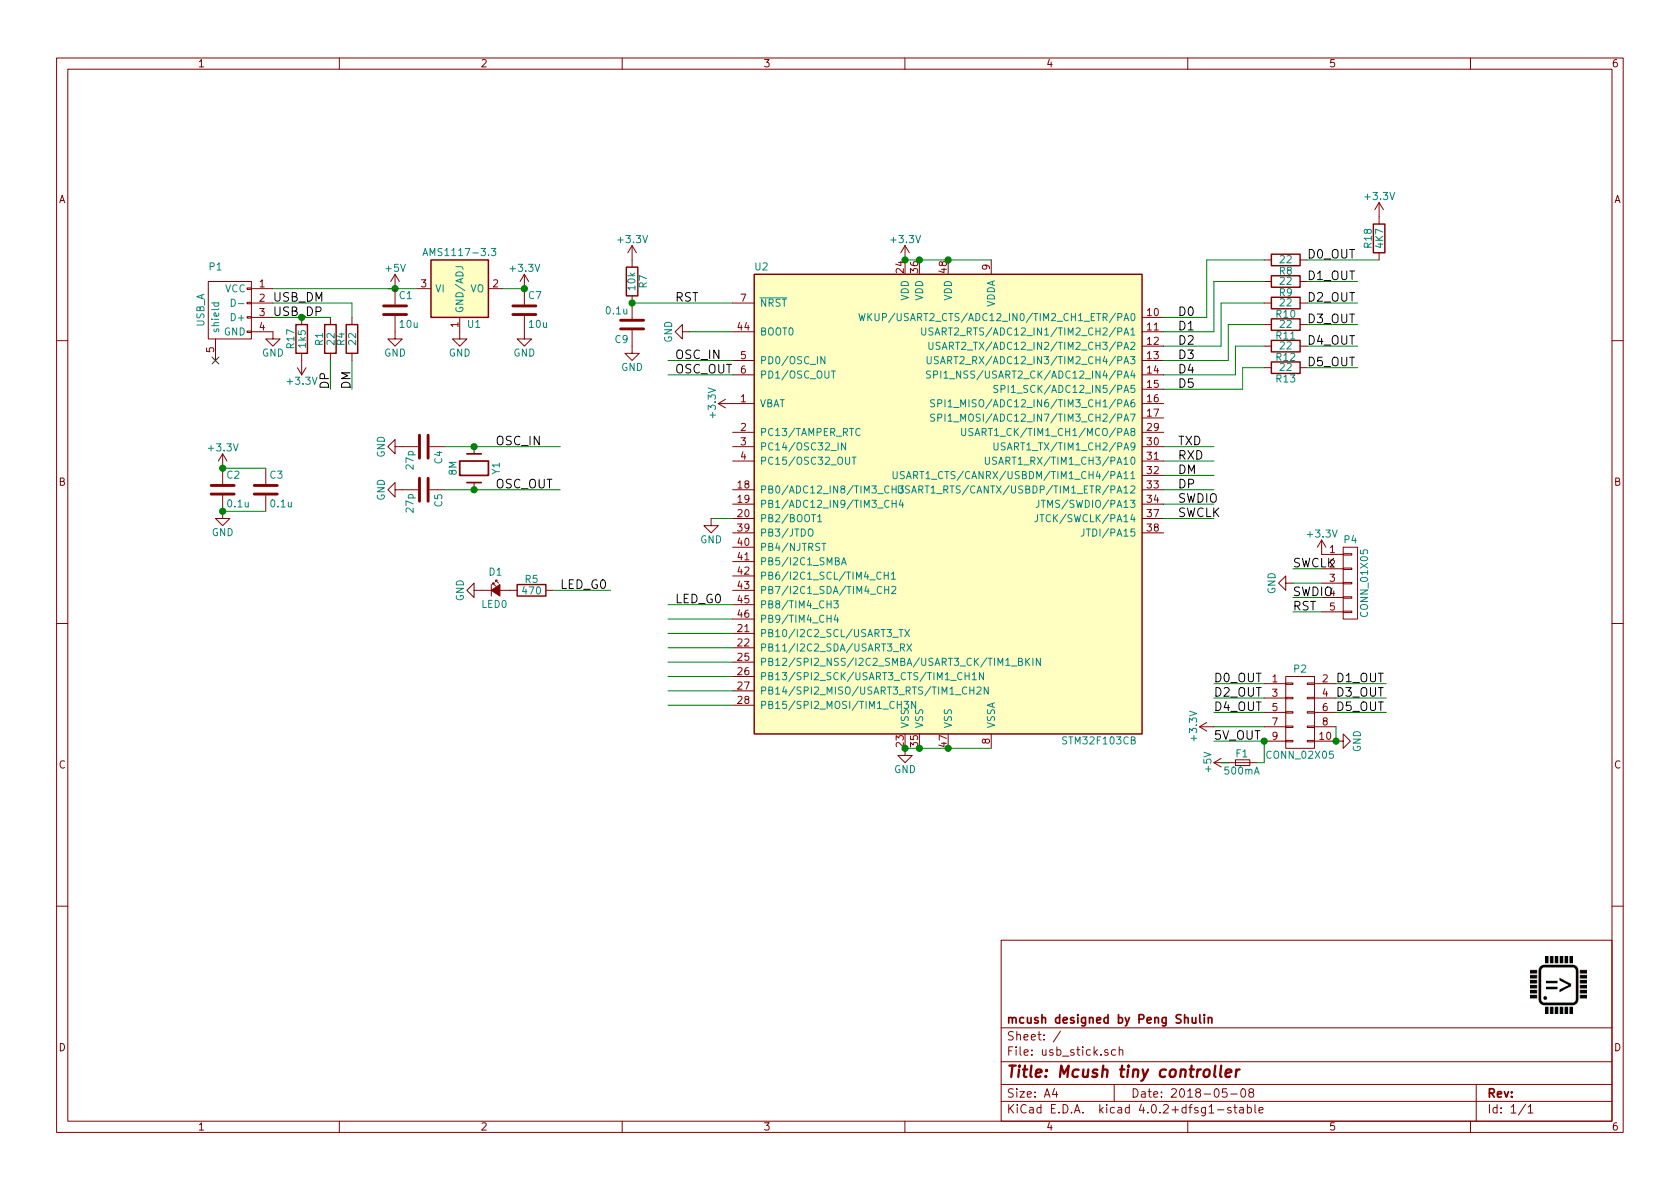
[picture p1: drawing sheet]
EESchema Schematic File Version 4
LIBS:usb_stick-cache
EELAYER 26 0
EELAYER END
$Descr A4 11693 8268
encoding utf-8
Sheet 1 1
Title "Mcush tiny controller"
Date "2018-05-08"
Rev ""
Comp "mcush designed by Peng Shulin"
Comment1 ""
Comment2 ""
Comment3 ""
Comment4 ""
$EndDescr
$Comp
L usb_stick-rescue:STM32F103CB U2
U 1 1
P 6600 3500
F 0 "U2" H 5300 5150 50  0000 C CNN
F 1 "STM32F103CB" H 7650 1850 50  0000 C CNN
F 2 "Housings_QFP:LQFP-48_7x7mm_Pitch0.5mm" H 6600 3500 50  0001 C CNN
F 3 "" H 6600 3500 50  0000 C CNN
	1    6600 3500
	1    0    0    -1  
$EndComp
$Comp
L usb_stick-rescue:CONN_02X05 P2
U 1 1
P 9050 4950
F 0 "P2" H 9050 5250 50  0000 C CNN
F 1 "CONN_02X05" H 9050 4650 50  0000 C CNN
F 2 "footprints:IDC10-E-short" H 9050 3750 50  0001 C CNN
F 3 "" H 9050 3750 50  0000 C CNN
	1    9050 4950
	1    0    0    -1  
$EndComp
$Comp
L usb_stick-rescue:C C4
U 1 1
P 2950 3100
F 0 "C4" H 2975 3200 50  0000 L CNN
F 1 "27p" H 2975 3000 50  0000 L CNN
F 2 "Capacitors_SMD:C_0603" H 2988 2950 50  0001 C CNN
F 3 "" H 2950 3100 50  0000 C CNN
	1    2950 3100
	0    1    1    0   
$EndComp
$Comp
L usb_stick-rescue:C C5
U 1 1
P 2950 3400
F 0 "C5" H 2975 3500 50  0000 L CNN
F 1 "27p" H 2975 3300 50  0000 L CNN
F 2 "Capacitors_SMD:C_0603" H 2988 3250 50  0001 C CNN
F 3 "" H 2950 3400 50  0000 C CNN
	1    2950 3400
	0    1    1    0   
$EndComp
$Comp
L usb_stick-rescue:Crystal Y1
U 1 1
P 3300 3250
F 0 "Y1" H 3300 3400 50  0000 C CNN
F 1 "8M" H 3300 3100 50  0000 C CNN
F 2 "Crystals:Crystal_HC49-U_Vertical" H 3300 3250 50  0001 C CNN
F 3 "" H 3300 3250 50  0000 C CNN
	1    3300 3250
	0    1    1    0   
$EndComp
$Comp
L usb_stick-rescue:F_Small F1
U 1 1
P 8650 5300
F 0 "F1" H 8610 5360 50  0000 L CNN
F 1 "500mA" H 8530 5240 50  0000 L CNN
F 2 "Resistors_SMD:R_1210_HandSoldering" H 8650 5300 50  0001 C CNN
F 3 "" H 8650 5300 50  0000 C CNN
	1    8650 5300
	-1   0    0    -1  
$EndComp
$Comp
L usb_stick-rescue:R R7
U 1 1
P 4400 1950
F 0 "R7" V 4480 1950 50  0000 C CNN
F 1 "10k" V 4400 1950 50  0000 C CNN
F 2 "Resistors_SMD:R_0603" V 4330 1950 50  0001 C CNN
F 3 "" H 4400 1950 50  0000 C CNN
	1    4400 1950
	1    0    0    -1  
$EndComp
$Comp
L usb_stick-rescue:AP1117D33 U1
U 1 1
P 3200 2000
F 0 "U1" H 3300 1750 50  0000 C CNN
F 1 "AMS1117-3.3" H 3200 2250 50  0000 C CNN
F 2 "TO_SOT_Packages_SMD:SOT89-3_Housing" H 3200 2000 50  0001 C CNN
F 3 "" H 3200 2000 50  0000 C CNN
	1    3200 2000
	1    0    0    -1  
$EndComp
$Comp
L power:GND #PWR01
U 1 1
P 2800 3400
F 0 "#PWR01" H 2800 3150 50  0001 C CNN
F 1 "GND" H 2800 3250 50  0000 C CNN
F 2 "" H 2800 3400 50  0000 C CNN
F 3 "" H 2800 3400 50  0000 C CNN
	1    2800 3400
	0    1    1    0   
$EndComp
$Comp
L power:GND #PWR02
U 1 1
P 2800 3100
F 0 "#PWR02" H 2800 2850 50  0001 C CNN
F 1 "GND" H 2800 2950 50  0000 C CNN
F 2 "" H 2800 3100 50  0000 C CNN
F 3 "" H 2800 3100 50  0000 C CNN
	1    2800 3100
	0    1    1    0   
$EndComp
$Comp
L usb_stick-rescue:C C9
U 1 1
P 4400 2250
F 0 "C9" H 4425 2350 50  0000 L CNN
F 1 "0.1u" H 4425 2150 50  0000 L CNN
F 2 "Capacitors_SMD:C_0603" H 4438 2100 50  0001 C CNN
F 3 "" H 4400 2250 50  0000 C CNN
	1    4400 2250
	-1   0    0    1   
$EndComp
$Comp
L power:GND #PWR03
U 1 1
P 4400 2400
F 0 "#PWR03" H 4400 2150 50  0001 C CNN
F 1 "GND" H 4400 2250 50  0000 C CNN
F 2 "" H 4400 2400 50  0000 C CNN
F 3 "" H 4400 2400 50  0000 C CNN
	1    4400 2400
	1    0    0    -1  
$EndComp
$Comp
L power:+3.3V #PWR04
U 1 1
P 6300 1800
F 0 "#PWR04" H 6300 1650 50  0001 C CNN
F 1 "+3.3V" H 6300 1940 50  0000 C CNN
F 2 "" H 6300 1800 50  0000 C CNN
F 3 "" H 6300 1800 50  0000 C CNN
	1    6300 1800
	1    0    0    -1  
$EndComp
$Comp
L power:+3.3V #PWR05
U 1 1
P 4400 1800
F 0 "#PWR05" H 4400 1650 50  0001 C CNN
F 1 "+3.3V" H 4400 1940 50  0000 C CNN
F 2 "" H 4400 1800 50  0000 C CNN
F 3 "" H 4400 1800 50  0000 C CNN
	1    4400 1800
	1    0    0    -1  
$EndComp
$Comp
L power:+3.3V #PWR06
U 1 1
P 3650 2000
F 0 "#PWR06" H 3650 1850 50  0001 C CNN
F 1 "+3.3V" H 3650 2140 50  0000 C CNN
F 2 "" H 3650 2000 50  0000 C CNN
F 3 "" H 3650 2000 50  0000 C CNN
	1    3650 2000
	1    0    0    -1  
$EndComp
$Comp
L power:GND #PWR07
U 1 1
P 3200 2300
F 0 "#PWR07" H 3200 2050 50  0001 C CNN
F 1 "GND" H 3200 2150 50  0000 C CNN
F 2 "" H 3200 2300 50  0000 C CNN
F 3 "" H 3200 2300 50  0000 C CNN
	1    3200 2300
	1    0    0    -1  
$EndComp
$Comp
L power:+5V #PWR08
U 1 1
P 2750 2000
F 0 "#PWR08" H 2750 1850 50  0001 C CNN
F 1 "+5V" H 2750 2140 50  0000 C CNN
F 2 "" H 2750 2000 50  0000 C CNN
F 3 "" H 2750 2000 50  0000 C CNN
	1    2750 2000
	1    0    0    -1  
$EndComp
$Comp
L power:GND #PWR09
U 1 1
P 1900 2300
F 0 "#PWR09" H 1900 2050 50  0001 C CNN
F 1 "GND" H 1900 2150 50  0000 C CNN
F 2 "" H 1900 2300 50  0000 C CNN
F 3 "" H 1900 2300 50  0000 C CNN
	1    1900 2300
	1    0    0    -1  
$EndComp
Text Label 2450 2700 1    60   ~ 0
DM
Text Label 2300 2700 1    60   ~ 0
DP
$Comp
L usb_stick-rescue:C C7
U 1 1
P 3650 2150
F 0 "C7" H 3675 2250 50  0000 L CNN
F 1 "10u" H 3675 2050 50  0000 L CNN
F 2 "Capacitors_SMD:C_1206" H 3688 2000 50  0001 C CNN
F 3 "" H 3650 2150 50  0000 C CNN
	1    3650 2150
	1    0    0    -1  
$EndComp
$Comp
L power:GND #PWR010
U 1 1
P 3650 2300
F 0 "#PWR010" H 3650 2050 50  0001 C CNN
F 1 "GND" H 3650 2150 50  0000 C CNN
F 2 "" H 3650 2300 50  0000 C CNN
F 3 "" H 3650 2300 50  0000 C CNN
	1    3650 2300
	1    0    0    -1  
$EndComp
$Comp
L power:GND #PWR011
U 1 1
P 2750 2300
F 0 "#PWR011" H 2750 2050 50  0001 C CNN
F 1 "GND" H 2750 2150 50  0000 C CNN
F 2 "" H 2750 2300 50  0000 C CNN
F 3 "" H 2750 2300 50  0000 C CNN
	1    2750 2300
	1    0    0    -1  
$EndComp
$Comp
L power:+5V #PWR012
U 1 1
P 8550 5300
F 0 "#PWR012" H 8550 5150 50  0001 C CNN
F 1 "+5V" H 8550 5440 50  0000 C CNN
F 2 "" H 8550 5300 50  0000 C CNN
F 3 "" H 8550 5300 50  0000 C CNN
	1    8550 5300
	0    -1   -1   0   
$EndComp
Text Label 4700 2500 0    60   ~ 0
OSC_IN
Text Label 4700 2600 0    60   ~ 0
OSC_OUT
Text Label 3450 3100 0    60   ~ 0
OSC_IN
Text Label 3450 3400 0    60   ~ 0
OSC_OUT
$Comp
L power:+3.3V #PWR013
U 1 1
P 5100 2800
F 0 "#PWR013" H 5100 2650 50  0001 C CNN
F 1 "+3.3V" H 5100 2940 50  0000 C CNN
F 2 "" H 5100 2800 50  0000 C CNN
F 3 "" H 5100 2800 50  0000 C CNN
	1    5100 2800
	0    -1   -1   0   
$EndComp
$Comp
L power:GND #PWR014
U 1 1
P 6300 5200
F 0 "#PWR014" H 6300 4950 50  0001 C CNN
F 1 "GND" H 6300 5050 50  0000 C CNN
F 2 "" H 6300 5200 50  0000 C CNN
F 3 "" H 6300 5200 50  0000 C CNN
	1    6300 5200
	1    0    0    -1  
$EndComp
$Comp
L usb_stick-rescue:R R5
U 1 1
P 3700 4100
F 0 "R5" V 3780 4100 50  0000 C CNN
F 1 "470" V 3700 4100 50  0000 C CNN
F 2 "Resistors_SMD:R_0603" V 3630 4100 50  0001 C CNN
F 3 "" H 3700 4100 50  0000 C CNN
	1    3700 4100
	0    -1   -1   0   
$EndComp
$Comp
L power:GND #PWR015
U 1 1
P 4800 2300
F 0 "#PWR015" H 4800 2050 50  0001 C CNN
F 1 "GND" H 4800 2150 50  0000 C CNN
F 2 "" H 4800 2300 50  0000 C CNN
F 3 "" H 4800 2300 50  0000 C CNN
	1    4800 2300
	0    1    1    0   
$EndComp
Text Label 8200 2200 0    60   ~ 0
D0
Text Label 8200 2300 0    60   ~ 0
D1
Text Label 8200 2400 0    60   ~ 0
D2
Text Label 8200 2500 0    60   ~ 0
D3
Text Label 8200 2600 0    60   ~ 0
D4
Text Label 8200 2700 0    60   ~ 0
D5
Text Label 8200 3500 0    60   ~ 0
SWDIO
Text Label 8200 3600 0    60   ~ 0
SWCLK
Text Label 8200 3300 0    60   ~ 0
DM
Text Label 8200 3400 0    60   ~ 0
DP
$Comp
L usb_stick-rescue:R R4
U 1 1
P 2450 2350
F 0 "R4" V 2530 2350 50  0000 C CNN
F 1 "22" V 2450 2350 50  0000 C CNN
F 2 "Resistors_SMD:R_0603" V 2380 2350 50  0001 C CNN
F 3 "" H 2450 2350 50  0000 C CNN
	1    2450 2350
	-1   0    0    1   
$EndComp
$Comp
L usb_stick-rescue:R R1
U 1 1
P 2300 2350
F 0 "R1" V 2380 2350 50  0000 C CNN
F 1 "22" V 2300 2350 50  0000 C CNN
F 2 "Resistors_SMD:R_0603" V 2230 2350 50  0001 C CNN
F 3 "" H 2300 2350 50  0000 C CNN
	1    2300 2350
	-1   0    0    1   
$EndComp
$Comp
L usb_stick-rescue:R R8
U 1 1
P 8950 1800
F 0 "R8" V 9030 1800 50  0000 C CNN
F 1 "22" V 8950 1800 50  0000 C CNN
F 2 "Resistors_SMD:R_0603" V 8880 1800 50  0001 C CNN
F 3 "" H 8950 1800 50  0000 C CNN
	1    8950 1800
	0    1    1    0   
$EndComp
$Comp
L usb_stick-rescue:R R9
U 1 1
P 8950 1950
F 0 "R9" V 9030 1950 50  0000 C CNN
F 1 "22" V 8950 1950 50  0000 C CNN
F 2 "Resistors_SMD:R_0603" V 8880 1950 50  0001 C CNN
F 3 "" H 8950 1950 50  0000 C CNN
	1    8950 1950
	0    1    1    0   
$EndComp
$Comp
L usb_stick-rescue:R R10
U 1 1
P 8950 2100
F 0 "R10" V 9030 2100 50  0000 C CNN
F 1 "22" V 8950 2100 50  0000 C CNN
F 2 "Resistors_SMD:R_0603" V 8880 2100 50  0001 C CNN
F 3 "" H 8950 2100 50  0000 C CNN
	1    8950 2100
	0    1    1    0   
$EndComp
$Comp
L usb_stick-rescue:R R11
U 1 1
P 8950 2250
F 0 "R11" V 9030 2250 50  0000 C CNN
F 1 "22" V 8950 2250 50  0000 C CNN
F 2 "Resistors_SMD:R_0603" V 8880 2250 50  0001 C CNN
F 3 "" H 8950 2250 50  0000 C CNN
	1    8950 2250
	0    1    1    0   
$EndComp
$Comp
L usb_stick-rescue:R R12
U 1 1
P 8950 2400
F 0 "R12" V 9030 2400 50  0000 C CNN
F 1 "22" V 8950 2400 50  0000 C CNN
F 2 "Resistors_SMD:R_0603" V 8880 2400 50  0001 C CNN
F 3 "" H 8950 2400 50  0000 C CNN
	1    8950 2400
	0    1    1    0   
$EndComp
$Comp
L usb_stick-rescue:R R13
U 1 1
P 8950 2550
F 0 "R13" V 9030 2550 50  0000 C CNN
F 1 "22" V 8950 2550 50  0000 C CNN
F 2 "Resistors_SMD:R_0603" V 8880 2550 50  0001 C CNN
F 3 "" H 8950 2550 50  0000 C CNN
	1    8950 2550
	0    1    1    0   
$EndComp
Wire Wire Line
	4400 2100 5100 2100
Wire Wire Line
	3500 2000 3650 2000
Wire Wire Line
	1900 2000 2750 2000
Wire Wire Line
	1900 2100 2450 2100
Wire Wire Line
	1900 2200 2100 2200
Connection ~ 3650 2000
Connection ~ 2750 2000
Wire Wire Line
	2750 2000 2700 2000
Wire Wire Line
	3100 3100 3300 3100
Wire Wire Line
	3100 3400 3300 3400
Connection ~ 3300 3100
Connection ~ 3300 3400
Wire Wire Line
	4650 2500 5100 2500
Wire Wire Line
	4650 2600 5100 2600
Wire Wire Line
	6300 5200 6400 5200
Connection ~ 6300 5200
Connection ~ 6400 5200
Connection ~ 6600 5200
Connection ~ 6300 1800
Connection ~ 6400 1800
Connection ~ 6600 1800
Wire Wire Line
	6300 1800 6400 1800
Wire Wire Line
	8100 2300 8450 2300
Wire Wire Line
	8100 2400 8500 2400
Wire Wire Line
	8100 3500 8450 3500
Wire Wire Line
	8100 3600 8450 3600
Wire Wire Line
	8500 2100 8800 2100
Wire Wire Line
	8450 1950 8800 1950
Wire Wire Line
	9100 1800 9600 1800
Wire Wire Line
	9100 1950 9450 1950
Wire Wire Line
	9100 2100 9450 2100
Wire Wire Line
	9100 2250 9450 2250
Wire Wire Line
	9100 2400 9450 2400
Wire Wire Line
	9100 2550 9450 2550
Text Label 9100 1800 0    60   ~ 0
D0_OUT
Text Label 9100 1950 0    60   ~ 0
D1_OUT
Text Label 9100 2100 0    60   ~ 0
D2_OUT
Text Label 9100 2250 0    60   ~ 0
D3_OUT
Text Label 9100 2400 0    60   ~ 0
D4_OUT
Text Label 9100 2550 0    60   ~ 0
D5_OUT
Wire Wire Line
	9300 4750 9650 4750
Wire Wire Line
	9300 4850 9650 4850
Wire Wire Line
	9300 4950 9650 4950
Wire Wire Line
	8800 4750 8450 4750
Wire Wire Line
	8450 4850 8800 4850
Wire Wire Line
	8450 4950 8800 4950
$Comp
L power:GND #PWR016
U 1 1
P 9300 5150
F 0 "#PWR016" H 9300 4900 50  0001 C CNN
F 1 "GND" H 9300 5000 50  0000 C CNN
F 2 "" H 9300 5150 50  0000 C CNN
F 3 "" H 9300 5150 50  0000 C CNN
	1    9300 5150
	0    -1   -1   0   
$EndComp
Wire Wire Line
	9300 5050 9300 5150
$Comp
L power:+3.3V #PWR017
U 1 1
P 8450 5050
F 0 "#PWR017" H 8450 4900 50  0001 C CNN
F 1 "+3.3V" H 8450 5190 50  0000 C CNN
F 2 "" H 8450 5050 50  0000 C CNN
F 3 "" H 8450 5050 50  0000 C CNN
	1    8450 5050
	0    -1   -1   0   
$EndComp
Text Label 8450 4750 0    60   ~ 0
D0_OUT
Text Label 8450 4850 0    60   ~ 0
D2_OUT
Text Label 8450 4950 0    60   ~ 0
D4_OUT
Text Label 9300 4750 0    60   ~ 0
D1_OUT
Text Label 9300 4850 0    60   ~ 0
D3_OUT
Text Label 9300 4950 0    60   ~ 0
D5_OUT
Wire Wire Line
	8450 5050 8800 5050
Wire Wire Line
	8450 5150 8800 5150
Connection ~ 9300 5150
$Comp
L usb_stick-rescue:CONN_01X05 P4
U 1 1
P 9400 4050
F 0 "P4" H 9400 4350 50  0000 C CNN
F 1 "CONN_01X05" V 9500 4050 50  0000 C CNN
F 2 "Pin_Headers:Pin_Header_Straight_1x05" H 9400 4050 50  0001 C CNN
F 3 "" H 9400 4050 50  0000 C CNN
	1    9400 4050
	1    0    0    -1  
$EndComp
$Comp
L power:GND #PWR018
U 1 1
P 9000 4050
F 0 "#PWR018" H 9000 3800 50  0001 C CNN
F 1 "GND" H 9000 3900 50  0000 C CNN
F 2 "" H 9000 4050 50  0000 C CNN
F 3 "" H 9000 4050 50  0000 C CNN
	1    9000 4050
	0    1    1    0   
$EndComp
Wire Wire Line
	9000 3950 9200 3950
Wire Wire Line
	9000 4150 9200 4150
Wire Wire Line
	9000 4250 9200 4250
Text Label 9000 4250 0    60   ~ 0
RST
$Comp
L power:+3.3V #PWR019
U 1 1
P 9200 3850
F 0 "#PWR019" H 9200 3700 50  0001 C CNN
F 1 "+3.3V" H 9200 3990 50  0000 C CNN
F 2 "" H 9200 3850 50  0000 C CNN
F 3 "" H 9200 3850 50  0000 C CNN
	1    9200 3850
	1    0    0    -1  
$EndComp
Wire Wire Line
	2450 2500 2450 2700
Wire Wire Line
	2300 2500 2300 2700
Text Label 1900 2100 0    60   ~ 0
USB_DM
Text Label 1900 2200 0    60   ~ 0
USB_DP
Text Label 8200 3100 0    60   ~ 0
TXD
Text Label 8200 3200 0    60   ~ 0
RXD
Wire Wire Line
	8450 3300 8100 3300
Wire Wire Line
	8450 3400 8100 3400
Wire Wire Line
	8450 2300 8450 1950
Wire Wire Line
	8500 2400 8500 2100
Wire Wire Line
	8550 2500 8550 2250
Wire Wire Line
	8550 2250 8800 2250
Wire Wire Line
	8100 2500 8550 2500
Wire Wire Line
	8100 2600 8600 2600
Wire Wire Line
	8600 2600 8600 2400
Wire Wire Line
	8600 2400 8800 2400
Wire Wire Line
	8100 2200 8400 2200
Wire Wire Line
	8400 2200 8400 1800
Wire Wire Line
	8400 1800 8800 1800
Wire Wire Line
	4950 3600 5100 3600
$Comp
L power:GND #PWR020
U 1 1
P 4950 3600
F 0 "#PWR020" H 4950 3350 50  0001 C CNN
F 1 "GND" H 4950 3450 50  0000 C CNN
F 2 "" H 4950 3600 50  0000 C CNN
F 3 "" H 4950 3600 50  0000 C CNN
	1    4950 3600
	1    0    0    -1  
$EndComp
Wire Wire Line
	4650 4700 5100 4700
Wire Wire Line
	4650 4800 5100 4800
Wire Wire Line
	4650 4900 5100 4900
Wire Wire Line
	4650 4600 5100 4600
Text Label 8450 5150 0    60   ~ 0
5V_OUT
$Comp
L usb_stick-rescue:C C2
U 1 1
P 1550 3400
F 0 "C2" H 1575 3500 50  0000 L CNN
F 1 "0.1u" H 1575 3300 50  0000 L CNN
F 2 "Capacitors_SMD:C_0603" H 1588 3250 50  0001 C CNN
F 3 "" H 1550 3400 50  0000 C CNN
	1    1550 3400
	1    0    0    -1  
$EndComp
$Comp
L usb_stick-rescue:C C3
U 1 1
P 1850 3400
F 0 "C3" H 1875 3500 50  0000 L CNN
F 1 "0.1u" H 1875 3300 50  0000 L CNN
F 2 "Capacitors_SMD:C_0603" H 1888 3250 50  0001 C CNN
F 3 "" H 1850 3400 50  0000 C CNN
	1    1850 3400
	1    0    0    -1  
$EndComp
Wire Wire Line
	1550 3550 1850 3550
Wire Wire Line
	1550 3250 1850 3250
$Comp
L power:+3.3V #PWR021
U 1 1
P 1550 3250
F 0 "#PWR021" H 1550 3100 50  0001 C CNN
F 1 "+3.3V" H 1550 3390 50  0000 C CNN
F 2 "" H 1550 3250 50  0000 C CNN
F 3 "" H 1550 3250 50  0000 C CNN
	1    1550 3250
	1    0    0    -1  
$EndComp
$Comp
L power:GND #PWR022
U 1 1
P 1550 3550
F 0 "#PWR022" H 1550 3300 50  0001 C CNN
F 1 "GND" H 1550 3400 50  0000 C CNN
F 2 "" H 1550 3550 50  0000 C CNN
F 3 "" H 1550 3550 50  0000 C CNN
	1    1550 3550
	1    0    0    -1  
$EndComp
Connection ~ 1550 3250
Connection ~ 1550 3550
Text Label 4700 2100 0    60   ~ 0
RST
Wire Wire Line
	4650 4300 5100 4300
Connection ~ 4400 2100
Wire Wire Line
	4250 4100 3850 4100
Text Label 3900 4100 0    60   ~ 0
LED_G0
Wire Wire Line
	4650 4400 5100 4400
Wire Wire Line
	4650 4500 5100 4500
Wire Wire Line
	4650 4200 5100 4200
Text Label 4700 4200 0    60   ~ 0
LED_G0
Wire Wire Line
	2450 2100 2450 2200
$Comp
L usb_stick-rescue:R R17
U 1 1
P 2100 2350
F 0 "R17" V 2180 2350 50  0000 C CNN
F 1 "1k5" V 2100 2350 50  0000 C CNN
F 2 "Resistors_SMD:R_0603" H 2030 2350 50  0001 C CNN
F 3 "" H 2100 2350 50  0000 C CNN
	1    2100 2350
	-1   0    0    1   
$EndComp
$Comp
L power:+3.3V #PWR023
U 1 1
P 2100 2500
F 0 "#PWR023" H 2100 2350 50  0001 C CNN
F 1 "+3.3V" H 2100 2640 50  0000 C CNN
F 2 "" H 2100 2500 50  0000 C CNN
F 3 "" H 2100 2500 50  0000 C CNN
	1    2100 2500
	-1   0    0    1   
$EndComp
Connection ~ 2100 2200
$Comp
L power:GND #PWR024
U 1 1
P 3350 4100
F 0 "#PWR024" H 3350 3850 50  0001 C CNN
F 1 "GND" H 3350 3950 50  0000 C CNN
F 2 "" H 3350 4100 50  0000 C CNN
F 3 "" H 3350 4100 50  0000 C CNN
	1    3350 4100
	0    1    1    0   
$EndComp
Wire Wire Line
	8550 5300 8500 5300
$Comp
L usb_stick-rescue:R R18
U 1 1
P 9600 1650
F 0 "R18" V 9680 1650 50  0000 C CNN
F 1 "4K7" V 9600 1650 50  0000 C CNN
F 2 "Resistors_SMD:R_0603" V 9530 1650 50  0001 C CNN
F 3 "" H 9600 1650 50  0000 C CNN
	1    9600 1650
	-1   0    0    1   
$EndComp
$Comp
L power:+3.3V #PWR025
U 1 1
P 9600 1500
F 0 "#PWR025" H 9600 1350 50  0001 C CNN
F 1 "+3.3V" H 9600 1640 50  0000 C CNN
F 2 "" H 9600 1500 50  0000 C CNN
F 3 "" H 9600 1500 50  0000 C CNN
	1    9600 1500
	1    0    0    -1  
$EndComp
Wire Wire Line
	8100 2700 8650 2700
Wire Wire Line
	8650 2700 8650 2550
Wire Wire Line
	8650 2550 8800 2550
NoConn ~ 1500 2500
Wire Wire Line
	8100 3100 8450 3100
Wire Wire Line
	8100 3200 8450 3200
Wire Wire Line
	9000 4050 9200 4050
Text Label 9000 3950 0    60   ~ 0
SWCLK
Text Label 9000 4150 0    60   ~ 0
SWDIO
Wire Wire Line
	8750 5300 8800 5300
Wire Wire Line
	8800 5300 8800 5150
Connection ~ 8800 5150
$Comp
L usb_stick-rescue:C C1
U 1 1
P 2750 2150
F 0 "C1" H 2775 2250 50  0000 L CNN
F 1 "10u" H 2775 2050 50  0000 L CNN
F 2 "Capacitors_SMD:C_1206" H 2788 2000 50  0001 C CNN
F 3 "" H 2750 2150 50  0000 C CNN
	1    2750 2150
	1    0    0    -1  
$EndComp
Wire Wire Line
	4800 2300 5100 2300
$Comp
L usb_stick-rescue:Led_Small D1
U 1 1
P 3450 4100
F 0 "D1" H 3400 4225 50  0000 L CNN
F 1 "LED0" H 3350 4000 50  0000 L CNN
F 2 "LEDs:LED_0603" V 3450 4100 50  0001 C CNN
F 3 "" V 3450 4100 50  0000 C CNN
	1    3450 4100
	1    0    0    -1  
$EndComp
$Comp
L usb_stick-rescue:USB_A P1
U 1 1
P 1600 2200
F 0 "P1" V 1250 2300 50  0000 C CNN
F 1 "USB_A" H 1550 2400 50  0000 C CNN
F 2 "footprints:USB_stick_connector" V 1550 2100 50  0001 C CNN
F 3 "" V 1550 2100 50  0000 C CNN
	1    1600 2200
	0    -1   1    0   
$EndComp
Wire Wire Line
	2750 2000 2900 2000
Wire Wire Line
	3300 3100 3900 3100
Wire Wire Line
	3300 3400 3900 3400
Wire Wire Line
	6400 5200 6600 5200
Wire Wire Line
	6600 5200 6900 5200
Wire Wire Line
	6400 1800 6600 1800
Wire Wire Line
	6600 1800 6900 1800
Wire Wire Line
	2100 2200 2300 2200
$EndSCHEMATC
